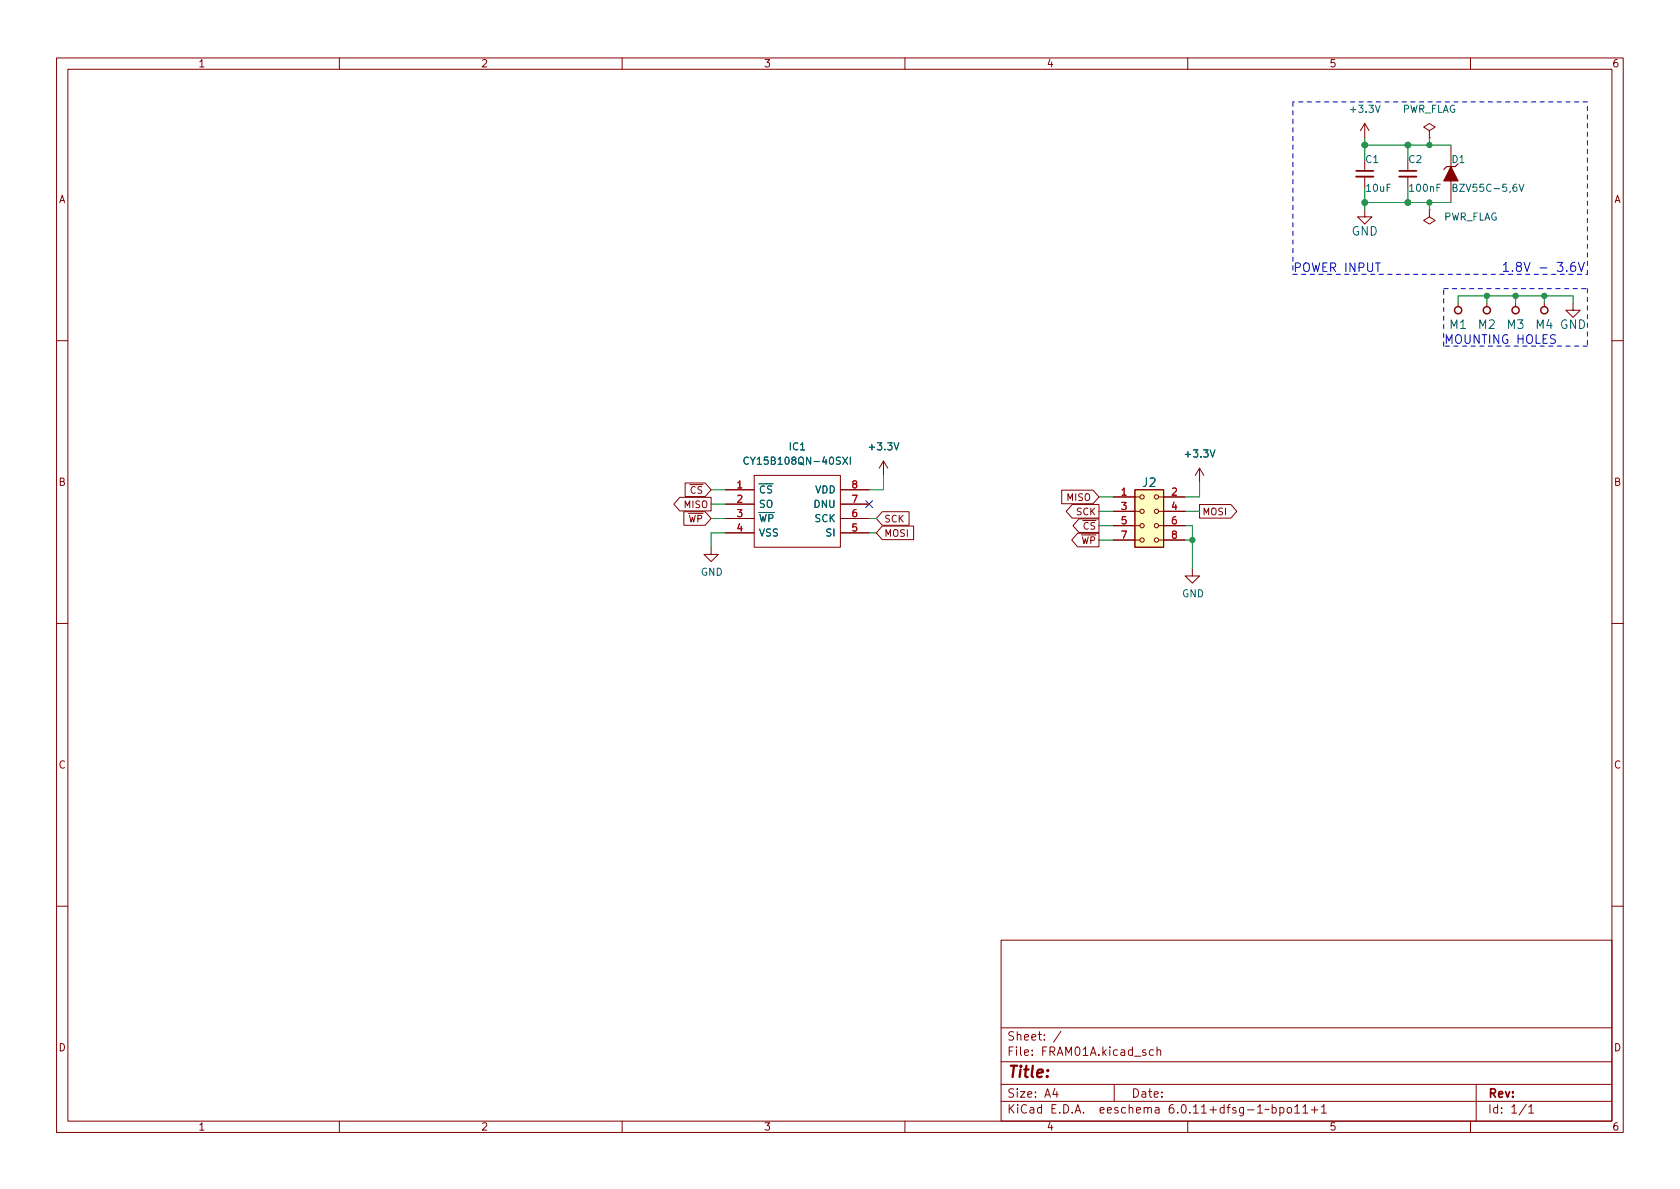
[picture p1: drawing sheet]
<svg xmlns="http://www.w3.org/2000/svg" width="297mm" height="210mm" viewBox="0 0 297 210" stroke-linecap="round" stroke-linejoin="round" font-family="sans-serif">
<g fill="none" stroke="#840000" stroke-width=".18">
<path d="M10 10.2h277v190.1h-277zM12 12.2h273v186.1h-273zM60 10.2v2M110 10.2v2M160 10.2v2M210 10.2v2M260 10.2v2M241.3 37.1v1.2h1.3l-1.3 1.3-1.3-1.3h1.3M241.3 21.8v2.6M241.3 28.2v2M241.3 31.2v2.1M241.3 21.8l-.8 1.3"/>
<path d="M241.3 21.8l.8 1.3M248.9 28.2v2M248.9 31.2v2.1M252.7 37.1v1.2l1 .7-1 .6-1-.6 1-.7M252.7 37.1h.1M252.7 23.1l1-.6-1-.7-1 .7 1 .6v1.3M252.7 24.4h.1M256.5 25.6v3.9M256.5 32v3.8M257.8 53.6v.6M262.9 53.6v.6M268 53.6v.6"/>
<path d="M273 53.6v.6M278.1 53.6v1.3h1.3l-1.3 1.2-1.2-1.2h1.2M10 60.2h2M285 60.2h2M120.2 87.9h5.5v2.4h-5.5l-1.1-1.2zM120.9 90.5h3.8l1 1.2-1 1.2h-3.8zM121.1 85.4h3.6l1 1.2-1 1.2h-3.6zM121.9 91.1l.3 1.2 .2-.8 .2 .8 .3-1.2M122 85.7h2.3M122.9 86.2a.57 .57 0 0 0-.8 .4 .57 .57 0 0 0 .6 .6l.2-.1M123.4 91.7h.6l.1-.2-.1-.3-.6-.1v1.2M124.1 86.1l-.5-.1-.2 .2v.3l.6 .2 .1 .3-.3 .2h-.4"/>
<path d="M125.7 96.8v1.2h1.3l-1.3 1.3-1.2-1.3h1.2M128.3 86.6h5M128.3 89.1h5M128.3 91.7h5M128.3 94.2h5M133.3 84.1h15.3v12.7h-15.3zM148.6 86.6h5.1M148.6 89.1h5.1M148.6 91.7h5.1M148.6 94.2h5.1M156 90.5h4.7v2.4h-4.7l-1.1-1.2zM156 93h5.5v2.4h-5.5l-1.1-1.2z"/>
<path d="M156.2 81.5l-.8 1.3M156.2 81.5v2.6M156.2 81.5l.8 1.3M187.7 86.7h5.6l1 1.2-1 1.2h-5.6zM189.6 89.2h4.7v2.4h-4.7l-1.1-1.2zM190.5 94.3h3.8v2.4h-3.8l-1-1.2zM190.8 91.8h3.5v2.4h-3.5l-1.1-1.2zM191.4 94.9l.3 1.2 .2-.8 .2 .8 .3-1.2M192.9 95.6l.5-.1 .2-.2-.1-.3-.6-.1v1.2M196.8 95.5h4.7M196.8 93h4.7M196.8 90.4h4.7"/>
<path d="M196.8 87.9h4.7M200.7 86.6h5v10.2h-5zM204.9 95.5h4.6M204.9 93h4.6M204.9 90.4h4.6M204.9 87.9h4.6M212.1 89.2h5.5l1.1 1.2-1.1 1.2h-5.5zM212.1 82.8l-.8 1.3M212.1 82.8v2.5M212.1 82.8l.8 1.3M10 110.2h2M210.8 100.6v1.2h1.3l-1.3 1.3-1.3-1.3h1.3"/>
<path d="M285 110.2h2M10 160.2h2M177 166.3h108v32h-108zM285 160.2h2M60 198.3v2M110 198.3v2M160 198.3v2M177 194.8h108M177 191.8h108M177 187.8h108M177 181.8h108M182.5 186.5v.1"/>
<path d="M182.5 185.7v.1M184.6 183.8v.1M184.6 183v.1M187.6 182.4l-1.3 1.9M197 191.8v3M204.3 195.9h.6v.9M204.6 185.8l.2-.2 .3 .1 .1 .9M204.6 185.1v1.5M204.9 196.2l-.5 .1a.29 .29 0 0 0-.2 .2 .29 .29 0 0 0 .2 .3h.5M210 198.3v2M228.9 196.8h.9M230.4 195.8l.4-.5v1.5"/>
<path d="M230.4 196.8h.8M231.9 196.3h1.1M232.4 195.7v1.1M233.6 195.8l.5-.5v1.5M233.6 196.8h.9M260 198.3v2M261 191.8v6.5M270.3 195.8l.4-.5v1.5M270.3 196.8h.9"/>
<circle cx="201.9" cy="95.5" r=".38"/>
<circle cx="201.9" cy="93" r=".38"/>
<circle cx="201.9" cy="87.9" r=".38"/>
<circle cx="201.9" cy="90.4" r=".38"/>
<circle cx="204.5" cy="90.4" r=".38"/>
<circle cx="204.5" cy="87.9" r=".38"/>
<circle cx="204.5" cy="95.5" r=".38"/>
<circle cx="204.5" cy="93" r=".38"/>
</g>
<path d="M239.8 31.2h3M247.4 31.2h3" fill="none" stroke="#840000" stroke-width=".33"/>
<path d="M239.8 30.2h3M247.4 30.2h3" fill="none" stroke="#840000" stroke-width=".3"/>
<g fill="none" stroke="#840000" stroke-width=".25">
<circle cx="257.8" cy="54.9" r=".63"/>
<circle cx="262.9" cy="54.9" r=".63"/>
<circle cx="268" cy="54.9" r=".63"/>
<circle cx="273" cy="54.9" r=".63"/>
</g>
<path d="M243.2 18.6l.4 1.3 .4-1.3M254.7 32.6h-.6v1.2M268.1 32.6h-.4a.86 .86 0 0 0 0 1.2l.5-.1v-.4l-.2-.2h-.3l-.2 .2M268.6 32.6l.4 1.2 .4-1.2M158.1 78.3l.4 1.3 .4-1.3M214 79.6l.4 1.2 .4-1.2M134.2 85.6h2.5M148.6 80.9l-.5-.1-.2 .2v.3l.6 .3 .1 .3-.3 .2-.4-.1M149 80.8l.9 1.3M149.9 80.8l-.9 1.3M150.3 80.8v1.3" fill="none" stroke="#006464" stroke-width=".18"/>
<path d="M200.7 86.6h5v10.2h-5z" fill="#ffffc2" stroke="#ffffc2" stroke-width=".18"/>
<path d="M257.8 29l-.5 .5h-1.5l-.5 .5" fill="none" stroke="#840000" stroke-width=".2"/>
<path d="M256.5 29.5l1.3 2.5h-2.5z" fill="#840000" stroke="#840000" stroke-width=".18"/>
<path d="M272.3 47.4h1.2" fill="none" stroke="#0000c2" stroke-width=".18"/>
<path d="M228.6 18v30.5M280.7 18h-52.1M228.6 48.5h52.1M255.3 51h25.4M280.7 51v10.2M280.7 48.5v-30.5M255.3 61.2v-10.2M280.7 61.2h-25.4" fill="none" stroke="#0000c2" stroke-width=".18" stroke-dasharray=".8 .8"/>
<g fill="none" stroke="#009600" stroke-width=".18">
<path d="M241.3 25.6h15.2M241.3 35.8h15.2M241.3 24.4v3.8M241.3 33.3v3.8M248.9 25.6v2.6M248.9 33.3v2.5M252.7 24.4v1.2M252.7 35.8v1.3M257.8 53.6v-1.3h20.3v1.3M262.9 52.3v1.3M268 52.3v1.3M273 52.3v1.3"/>
<path d="M125.7 86.6h2.6M125.7 91.7h2.6M125.7 89.1h2.6M128.3 94.2h-2.6v2.6M153.7 91.7h1.2M153.7 94.2h1.2M156.2 84.1v2.5h-2.5M194.3 87.9h2.5M194.3 93h2.5M194.3 90.4h2.5M194.3 95.5h2.5M209.5 93h1.3v7.6"/>
<path d="M209.5 90.4h2.6M209.5 95.5h1.3M212.1 85.3v2.6h-2.6"/>
</g>
<path d="M153.1 88.5l1.2 1.3M154.3 88.5l-1.2 1.3" fill="none" stroke="#000084" stroke-width=".18"/>
<g fill="#009600" stroke="#009600" stroke-width=".18">
<circle cx="252.7" cy="25.6" r=".46"/>
<circle cx="248.9" cy="25.6" r=".51"/>
<circle cx="241.3" cy="25.6" r=".51"/>
<circle cx="252.7" cy="35.8" r=".46"/>
<circle cx="210.8" cy="95.5" r=".46"/>
<circle cx="262.9" cy="52.3" r=".46"/>
<circle cx="248.9" cy="35.8" r=".51"/>
<circle cx="241.3" cy="35.8" r=".51"/>
<circle cx="268" cy="52.3" r=".46"/>
<circle cx="273" cy="52.3" r=".46"/>
</g>
<text font-size="2.8" fill="#840000" x="178" y="191.2">Title:</text>
<g font-size="2.2" fill="#0000c2">
<text x="265.4" y="48.1">1.8V</text>
<text x="275.3" y="48.1">3.6V</text>
</g>
<g font-size="2.1" fill="#006464">
<text x="238.9" y="42.1">GND</text>
<text x="256.1" y="58.6">M1</text>
<text x="266.3" y="58.6">M3</text>
<text x="271.4" y="58.6">M4 GND</text>
<text x="201.8" y="86.6">J2</text>
</g>
<g font-size="2.1" fill="#0000c2">
<text x="228.6" y="48.1">POWER INPUT</text>
<text x="261.2" y="58.6">M2</text>
<text x="255.3" y="60.8">MOUNTING HOLES</text>
</g>
<g font-size="2.1" fill="#840000">
<text x="178" y="184.5">Sheet:</text>
<text x="178" y="187.2">File:</text>
<text x="184.4" y="187.2">FRAM01A.kicad_sch</text>
<text x="178" y="197.4">KiCad</text>
<text x="178" y="194.6">Size:</text>
<text x="184.7" y="194.6">A4</text>
<text x="185.7" y="197.4">E.D.A.</text>
<text x="194.6" y="197.4">eeschema</text>
<text x="200" y="194.6">Date:</text>
<text x="207" y="197.4">6.0.11+dfsg-1~bpo11+1</text>
<text x="263" y="194.6">Rev:</text>
<text x="263" y="197.4">Id:</text>
<text x="267.1" y="197.4">1/1</text>
</g>
<g font-size="1.8" fill="#840000">
<text x="35" y="12.3">1</text>
<text x="85" y="12.3">2</text>
<text x="135" y="12.3">3</text>
<text x="185" y="12.3">4</text>
<text x="235" y="12.3">5</text>
<text x="285" y="12.3">6</text>
<text x="10.4" y="36.3">A</text>
<text x="285.4" y="36.3">A</text>
<text x="10.3" y="86.3">B</text>
<text x="285.3" y="86.3">B</text>
<text x="10.3" y="136.3">C</text>
<text x="285.3" y="136.3">C</text>
<text x="10.3" y="186.3">D</text>
<text x="285.3" y="186.3">D</text>
<text x="35" y="200.3">1</text>
<text x="85" y="200.3">2</text>
<text x="135" y="200.3">3</text>
<text x="185" y="200.3">4</text>
<text x="235" y="200.3">5</text>
<text x="285" y="200.3">6</text>
</g>
<g font-size="1.8" fill="#006464">
<text x="238.4" y="20.3">+3.3V</text>
<text x="247.9" y="20.3">PWR_FLAG</text>
<text x="241.3" y="29.2">C1</text>
<text x="248.9" y="29.2">C2</text>
<text x="256.5" y="29.2">D1</text>
<text x="241.3" y="34.3">10uF</text>
<text x="248.9" y="34.3">100nF</text>
<text x="256.5" y="34.3">BZV55C-5,6V</text>
<text x="255.3" y="39.4">PWR_FLAG</text>
<text x="131.2" y="82.6">CY15B108QN-40SXI</text>
<text x="139.4" y="80">IC1</text>
<text x="153.3" y="80">+3.3V</text>
<text x="209.2" y="81.3">+3.3V</text>
<text x="134.1" y="87.6">~{CS}</text>
<text x="144" y="87.6">VDD</text>
<text x="134.1" y="90.2">SO</text>
<text x="134.1" y="92.7">~{WP}</text>
<text x="134.1" y="95.3">VSS</text>
<text x="143.7" y="90.2">DNU</text>
<text x="143.9" y="92.7">SCK</text>
<text x="145.9" y="95.3">SI</text>
<text x="123.8" y="102.2">GND</text>
<text x="208.9" y="106">GND</text>
</g>
<g font-size="1.8" fill="#a90000">
<text x="130.1" y="86.4">1</text>
<text x="130.1" y="88.9">2</text>
<text x="150.4" y="88.9">7</text>
<text x="150.4" y="86.4">8</text>
<text x="198.1" y="87.6">1</text>
<text x="207" y="87.6">2</text>
<text x="130.1" y="91.4">3</text>
<text x="130.1" y="94">4</text>
<text x="150.4" y="94">5</text>
<text x="150.4" y="91.4">6</text>
<text x="198.1" y="90.2">3</text>
<text x="198.1" y="92.7">5</text>
<text x="198.1" y="95.2">7</text>
<text x="207" y="90.2">4</text>
<text x="207" y="92.7">6</text>
<text x="207" y="95.2">8</text>
</g>
<g font-size="1.7" fill="#840000">
<text x="188.5" y="88.9">MISO</text>
<text x="120.8" y="90.2">MISO</text>
<text x="156.3" y="92.7">SCK</text>
<text x="156.3" y="95.3">MOSI</text>
<text x="190.2" y="91.5">SCK</text>
<text x="191.4" y="94">~{CS}</text>
<text x="212.5" y="91.5">MOSI</text>
</g>
</svg>
